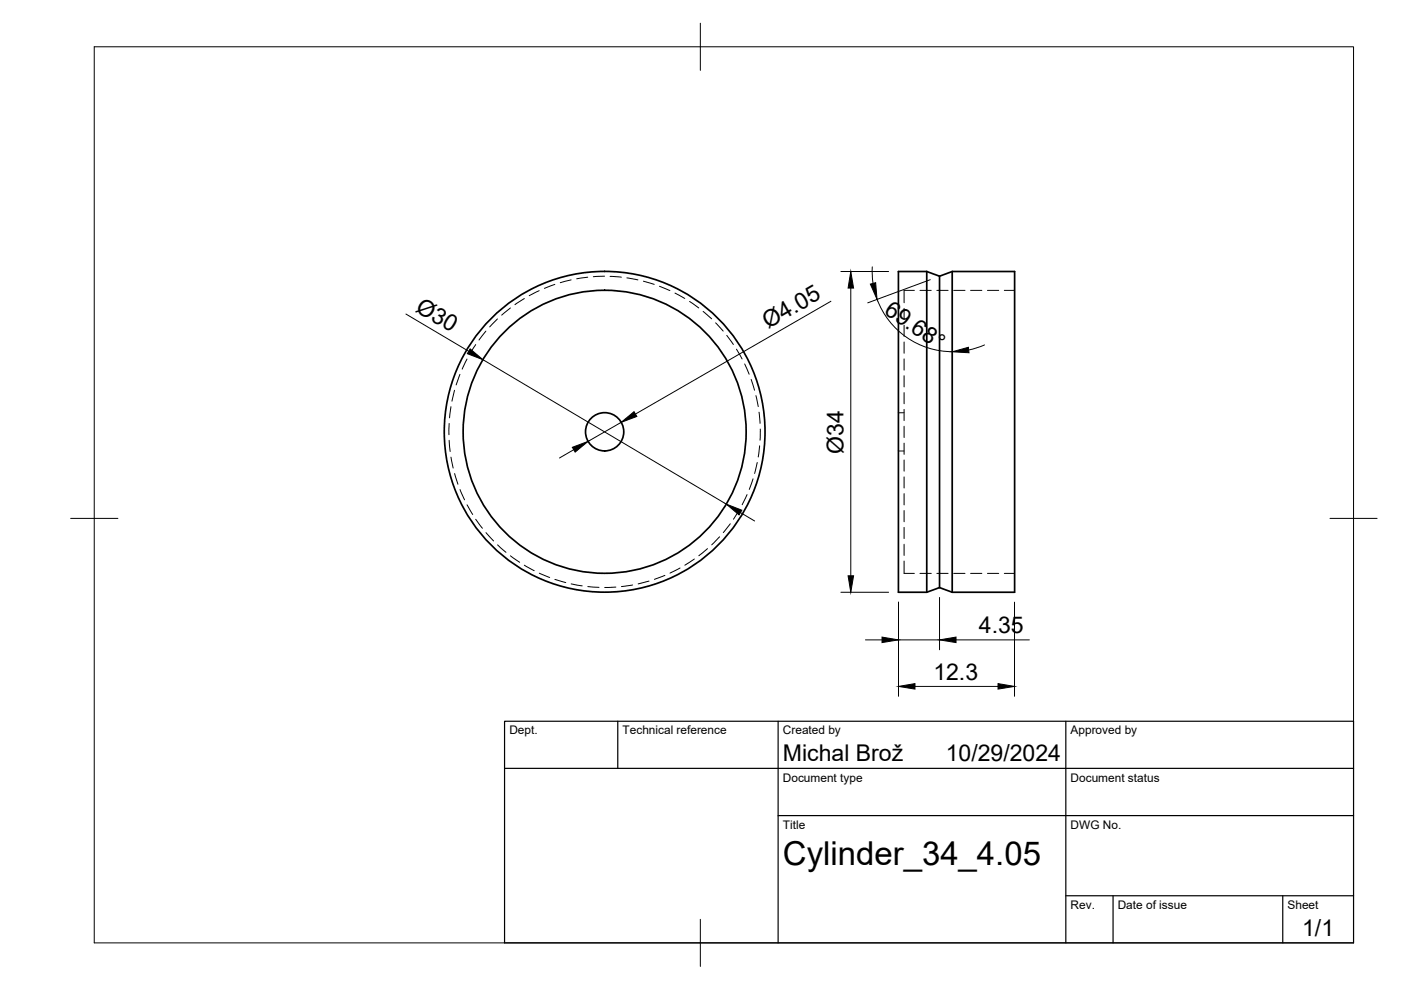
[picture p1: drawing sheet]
<svg xmlns="http://www.w3.org/2000/svg" width="297mm" height="210mm" viewBox="0 0 297 210" stroke-linecap="round" stroke-linejoin="round" font-family="sans-serif">
<!-- layer: Visible -->
<g fill="none" stroke="#000" stroke-width=".36">
<path d="M196.5 57.6h-6v68h6l2.7-1M196.5 57.6v68M196.5 57.6l2.7 1 2.7-1M199.2 58.6v66M201.9 57.6v68M201.9 57.6h13.2v68h-13.2M199.2 124.6l2.7 1"/>
<circle cx="128.2" cy="91.6" r="30"/>
<circle cx="128.2" cy="91.6" r="34"/>
<circle cx="128.2" cy="91.5" r="4.1"/>
</g>
<!-- layer: Hidden -->
<g fill="none" stroke="#000" stroke-width=".21">
<path d="M121.1 59.3l-2.3 .6M124.6 58.8l-2.3 .3M128.2 58.6l-2.4 .1M129.3 58.6l2.4 .2M132.9 58.9l2.4 .4M136.4 59.6l2.3 .7M97.5 79.4l-.8 2.2M99 76.1l-1 2.2M100.9 73.1l-1.3 2M103 70.2l-1.4 1.9M105.5 67.6l-1.7 1.7M108.2 65.3l-1.8 1.5"/>
<path d="M111.2 63.3l-2 1.3M114.3 61.6l-2.1 1.1M117.6 60.3l-2.2 .8M139.8 60.7l2.2 .9M143.1 62.1l2.1 1.2M146.2 63.9l1.9 1.4M149.1 66l1.8 1.6M151.7 68.4l1.6 1.8M154.1 71.1l1.4 1.9M156.1 74l1.2 2.1M157.9 77.2l.9 2.1M191.7 65.4v2.3"/>
<path d="M191.7 69v2.3M191.7 72.5v2.4M191.7 76.1v2.4M191.7 79.7v2.3M193.9 61.6h-2.2v2.6M195.1 61.6h2.3M198.6 61.6h2.4M202.2 61.6h2.4M205.8 61.6h2.4M209.4 61.6h2.4M212.9 61.6h2.2M95.2 89.8v2.4"/>
<path d="M95.2 93.4l.2 2.3M95.6 86.2l-.3 2.4M95.6 96.9l.5 2.3M96.4 82.8l-.6 2.3M159.3 80.4l.7 2.3M160.3 83.9l.5 2.3M160.5 98.1l-.5 2.3M160.9 87.4l.2 2.4M161.1 94.5l-.3 2.4M161.2 91l-.1 2.3M190.5 87.5h1.2M190.5 95.6h1.2"/>
<path d="M191.7 83.2v2.4M191.7 86.8v2.4M191.7 90.4v2.4M191.7 94v2.3M191.7 97.5v2.4M96.4 100.4l.7 2.3M97.5 103.8l1 2.2M99 107l1.2 2.1M100.9 110.1l1.4 1.9M103 112.9l1.6 1.8M105.5 115.5l1.8 1.6M108.2 117.8l2 1.4"/>
<path d="M111.2 119.8l2.1 1.2M147.2 118.5l-2 1.3M150 116.3l-1.8 1.5M152.6 113.8l-1.7 1.7M154.8 111.1l-1.4 1.8M156.8 108l-1.3 2.1M158.4 104.9l-1 2.1M159.7 101.5l-.8 2.3M191.7 101.1v2.4M191.7 104.7v2.4M191.7 108.2v2.4M191.7 111.8v2.4"/>
<path d="M191.7 115.4v2.4M191.7 118.9v2.7h2.2M114.3 121.5l2.2 .9M117.6 122.8l2.4 .7M121.1 123.8l2.3 .4M124.6 124.4l2.4 .1M130.6 124.5l-2.4 .1M134.1 124l-2.3 .4M137.6 123.2l-2.3 .6M141 122l-2.3 .8M144.2 120.4l-2.2 1.1M195.1 121.6h2.3"/>
<path d="M198.6 121.6h2.4M202.2 121.6h2.4M205.8 121.6h2.4M209.4 121.6h2.4M212.9 121.6h2.2"/>
</g>
<!-- layer: BORDER -->
<path d="M20 9.9h267v190h-267zM148.5 4.9v10M15 109.9h10M282 109.9h10M148.5 194.9v10" fill="none" stroke="#000" stroke-width=".21"/>
<!-- layer: TITLEBLOCK -->
<path d="M107 152.9h180v47h-180zM131 152.9v10M165 152.9v47M226 152.9v47M107 162.9h180M165 172.9h122M226 189.9h61M236 189.9v10M272 189.9v10" fill="none" stroke="#000" stroke-width=".25"/>
<!-- layer: FD_Dimensions -->
<g fill="none" stroke="#000" stroke-width=".21">
<path d="M178.3 57.6h10.1M184.9 56.6l.2 3.5M197.2 59.3l-13.2 4.9M86.1 66.6l13.3 7.9M102.4 76.3l51.6 30.6M176.2 63.9l-41.5 23.9M180.4 61.1v61M186 63.5a17 17 0 0 0 15.9 11.1M208.7 73.1l-3.3 1.1M121.6 95.3l-3 1.8M131.7 89.5l-7 4.1M157 108.7l3 1.8"/>
<path d="M178.3 125.6h10.1M183.5 135.7h3.5M190.5 127.7v19.9M190.5 135.7h8.7M199.2 126.7v11.1M202.7 135.7h15.5M215.1 127.7v19.9M194 145.5h17.6"/>
</g>
<path d="M184.5 60.2l1.2-.3 .2 3.6zM99.7 74l2.7 2.3-3.3-1.3zM180.4 57.6l.6 3.5h-1.2zM201.9 74.6l3.4-1 .1 1.2zM121.3 94.8l3.4-1.2-2.8 2.3zM131.7 89.5l2.7-2.2 .6 1zM154 106.9l3.3 1.3-.6 1zM179.8 122.1h1.2l-.6 3.5zM187 135.1l3.5 .6-3.5 .5zM199.2 135.7l3.5-.6v1.1zM190.5 145.5l3.5-.6v1.2zM211.6 144.9l3.5 .6-3.5 .6z" fill="#000" stroke="#000" stroke-width=".21"/>
<text font-size="7" x="166" y="183.4">Cylinder_34_4.05</text>
<g font-size="4.9">
<text x="87.9" y="65.9" transform="rotate(31 87.9 65.9)">Ø30</text>
<text x="162.8" y="69.8" transform="rotate(-30 162.8 69.8)">Ø4.05</text>
<text x="187.3" y="66.3" transform="rotate(35 187.3 66.3)">69.68°</text>
<text x="178.8" y="96.2" transform="rotate(-90 178.8 96.2)">Ø34</text>
<text x="207.5" y="134.2">4.35</text>
<text x="197.9" y="144.1">12.3</text>
<text x="166" y="161.4">Michal Brož</text>
<text x="200.5" y="161.4">10/29/2024</text>
<text x="276.1" y="198.6">1/1</text>
</g>
<g font-size="2.5">
<text x="108" y="155.7">Dept.</text>
<text x="132" y="155.7">Technical reference</text>
<text x="166" y="155.7">Created by</text>
<text x="227" y="155.7">Approved by</text>
<text x="166" y="165.7">Document type</text>
<text x="227" y="165.7">Document status</text>
<text x="166" y="175.7">Title</text>
<text x="227" y="175.7">DWG No.</text>
<text x="227" y="192.7">Rev.</text>
<text x="237" y="192.7">Date of issue</text>
<text x="273" y="192.7">Sheet</text>
</g>
</svg>
